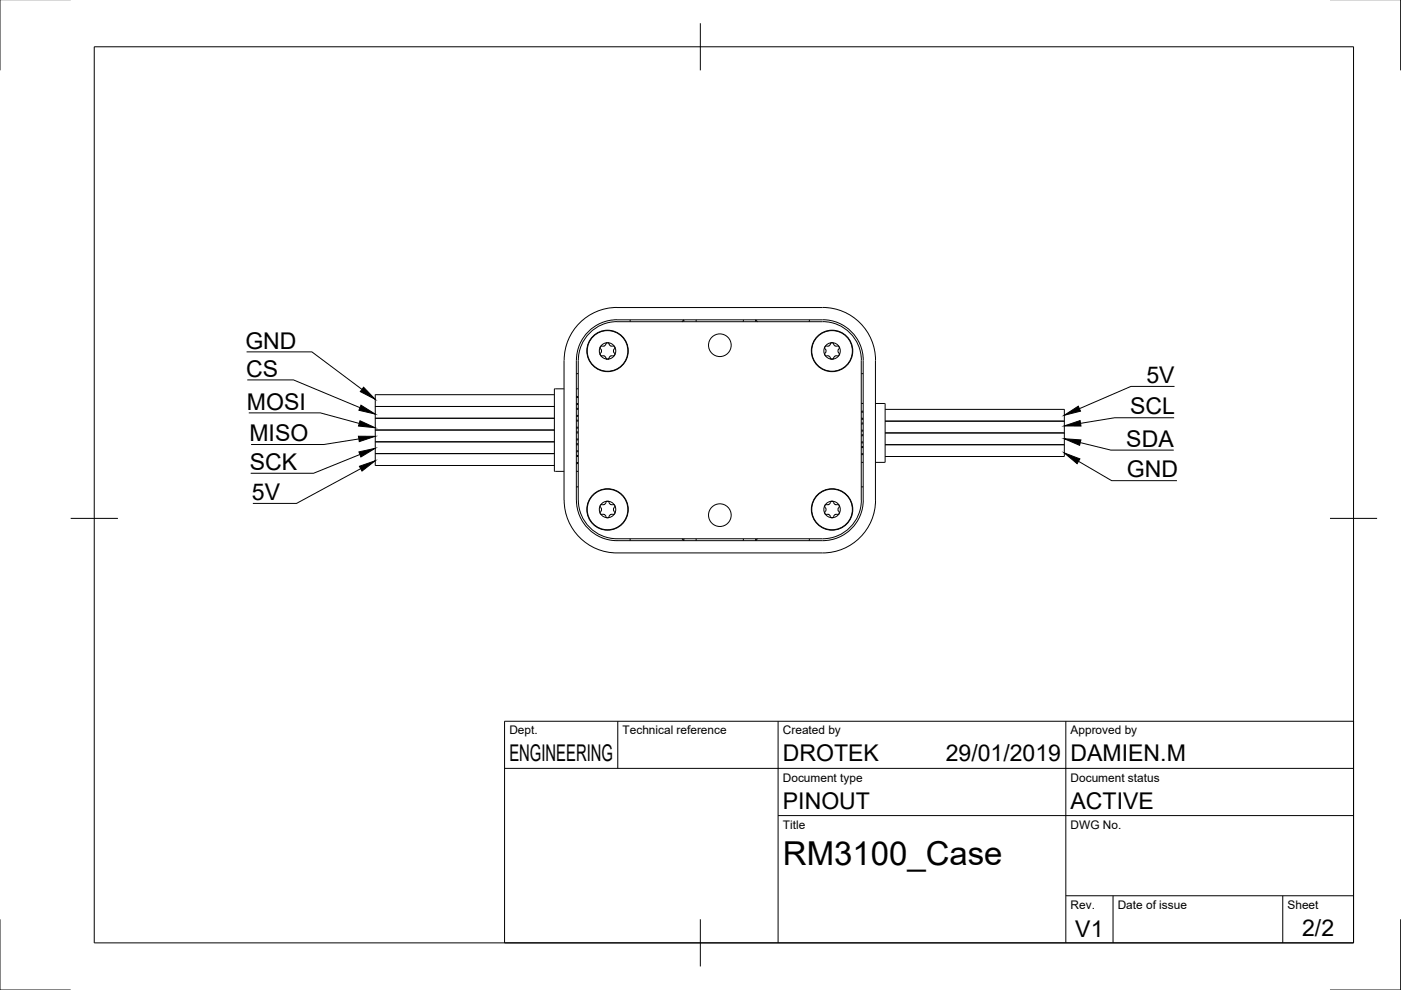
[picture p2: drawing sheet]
<svg xmlns="http://www.w3.org/2000/svg" width="297mm" height="210mm" viewBox="0 0 297 210" stroke-linecap="round" stroke-linejoin="round" font-family="sans-serif">
<!-- layer: Visible -->
<g fill="none" stroke="#000" stroke-width=".21">
<path d="M119.6 76.4v29.6M119.6 76.4a11.2 11.2 0 0 1 11.2-11.2h43.6a11.2 11.2 0 0 1 11.2 11.2v29.6M122.2 76.4v29.6M122.2 79.2h.4M122.2 76.4a8.6 8.6 0 0 1 8.6-8.6h43.6a8.6 8.6 0 0 1 8.6 8.6v29.6M128.8 72.7l-.3 .1-.3 .5-.7 .1-.3 .3 .3 .6-.2 1 .2 .2h.7l.3 .6 .3 .1M128.8 72.7l.3 .1 .4 .6 .8 .1 .1 .3-.3 .7 .3 .5-.1 .3M128.8 72.7a1.75 1.75 0 0 0-1.7 1.7 1.75 1.75 0 0 0 1.7 1.8M128.8 72.7a1.75 1.75 0 0 1 1.5 2.6M130.3 75.3l-.5 .5-1 .4M130.3 75.3l-.2 .2h-.6l-.4 .5-.3 .2M133.6 67.8v.4"/>
<path d="M144.6 68.2l.4-.4v.4M147.6 67.8v.4M157.6 67.8v.4M160.2 68.2v-.4l.4 .4M171.6 67.8v.4M176.4 72.7l-.3 .1-.3 .5-.7 .1-.3 .3 .3 .6-.2 1 .2 .2h.6l.4 .5 .3 .2M176.4 72.7l.3 .1 .3 .5 .9 .2 .1 .3-.3 .7 .3 .5-.1 .3M176.4 72.7a1.75 1.75 0 0 0-1.7 1.7 1.75 1.75 0 0 0 1.7 1.8M176.4 72.7a1.75 1.75 0 0 1 1.5 2.6M177.9 75.3l-.5 .5-1 .4M177.9 75.3l-.2 .2h-.7l-.3 .5-.3 .2M182.6 79.2h.4"/>
<path d="M79.5 83.7h38M79.5 86.2h38M79.5 88.7h38M79.5 91.2h38M79.5 93.7h38M79.5 96.2h38M79.6 83.7v2.5M79.6 86.2v2.5M79.6 88.7v2.5M79.6 91.2v2.5M79.6 93.7v2.5M79.6 96.2v2.5h37.9"/>
<path d="M119.6 82.4h-2.1v17.5h2.1M122.2 82.4h.4M122.2 99.9h.4M122.2 86.6h.4M122.2 89.1h.4M122.2 91.6h.4M122.2 94.1h.4M122.2 96.6h.4M122.2 84l.4 .1M122.2 96.8h.4M122.2 94.3h.4M122.2 91.8h.4"/>
<path d="M122.2 89.3h.4M122.2 86.8h.4M122.2 84.3h.4M122.6 85.5l-.4 .1M122.6 88.1h-.4M122.6 90.6h-.4M122.6 93.1h-.4M122.6 95.6h-.4M122.6 98.1h-.4M122.6 98.3h-.4M122.6 95.8h-.4M122.6 93.3h-.4"/>
<path d="M122.6 90.8h-.4M122.6 88.3h-.4M122.6 85.8h-.4M182.6 85.5h.4M182.6 98h.4M182.6 93.9h.4M182.6 91.4h.4M182.6 88.9h.4M182.6 96.4h.4M182.6 88.7h.4M182.6 91.2h.4M182.6 93.7h.4"/>
<path d="M182.6 96.2h.4M183 94.9h-.4M183 92.4h-.4M183 89.9h-.4M183 87.4h-.4M183 87.2h-.4M183 89.7h-.4M183 92.2h-.4M183 94.7h-.4M185.6 85.5h2.1v12.5h-2.1M187.7 96.8h38M187.7 94.3h38"/>
<path d="M187.7 91.8h38M187.7 89.3h38M187.7 86.8h38M225.7 91.8v5M225.7 89.3v2.5M225.7 86.8v2.5M122.2 103.2h.4M122.2 106a8.6 8.6 0 0 0 8.6 8.6h43.6a8.6 8.6 0 0 0 8.6-8.6M122.6 106v-29.6a8.2 8.2 0 0 1 8.2-8.2h43.6a8.2 8.2 0 0 1 8.2 8.2v29.6M122.6 106a8.2 8.2 0 0 0 8.2 8.2h43.6a8.2 8.2 0 0 0 8.2-8.2M128.8 106.3l-.3 .1-.3 .5-.7 .1-.3 .3 .3 .6-.3 .8 .1 .2 .9 .2 .3 .6 .3 .1M128.8 106.3l.3 .1 .4 .6h.6l.2 .2 .1 .2-.3 .5 .2 1"/>
<path d="M128.8 106.3a1.75 1.75 0 0 0-1.7 1.7 1.75 1.75 0 0 0 1.7 1.8M128.8 106.3a1.75 1.75 0 0 1 1.5 2.6M130.3 108.9l-.5 .5-1 .4M130.3 108.9l-.3 .2h-.5l-.4 .6-.3 .1M133.6 114.2v.4M144.6 114.2l.4 .4v-.4M147.6 114.2v.4M157.6 114.2v.4M160.2 114.2v.4l.4-.4M171.6 114.2v.4M176.4 106.3l-.3 .1-.3 .5-.7 .1-.3 .3 .3 .6-.3 .8 .1 .2 .8 .2 .4 .6 .3 .1M176.4 106.3l.3 .1 .3 .5 .7 .1 .2 .2 .1 .2-.3 .5 .2 1"/>
<path d="M176.4 106.3a1.75 1.75 0 0 0-1.7 1.7 1.75 1.75 0 0 0 1.7 1.8M176.4 106.3a1.75 1.75 0 0 1 1.5 2.6M177.9 108.9l-.5 .5-1 .4M177.9 108.9l-.2 .2h-.7l-.3 .6-.3 .1M182.6 103.2h.4M185.6 106a11.2 11.2 0 0 1-11.2 11.2h-43.6a11.2 11.2 0 0 1-11.2-11.2"/>
<circle cx="128.8" cy="74.4" r="4.4"/>
<circle cx="128.8" cy="74.4" r="4.3"/>
<circle cx="152.6" cy="73.2" r="2.4"/>
<circle cx="176.4" cy="74.4" r="4.4"/>
<circle cx="176.4" cy="74.4" r="4.3"/>
<circle cx="128.8" cy="108" r="4.4"/>
<circle cx="128.8" cy="108" r="4.3"/>
<circle cx="152.6" cy="109.2" r="2.4"/>
<circle cx="176.4" cy="108" r="4.4"/>
<circle cx="176.4" cy="108" r="4.3"/>
</g>
<!-- layer: Border -->
<path d="M0 -.1v15M297 -.1v15M20 9.9h267v190h-267zM148.5 4.9v10M15 109.9h10M282 109.9h10M0 194.9v15h15M148.5 194.9v10M297 194.9v15h-15" fill="none" stroke="#000" stroke-width=".21"/>
<!-- layer: TitleBlock -->
<path d="M107 152.9h180v47h-180zM131 152.9v10M165 152.9v47M226 152.9v47M107 162.9h180M165 172.9h122M226 189.9h61M236 189.9v10M272 189.9v10" fill="none" stroke="#000" stroke-width=".21"/>
<!-- layer: Annotations -->
<path d="M76 92.5h3.5l-3.3 1.1zM76.1 95.8l3.4-.7-3 1.8zM76.2 98.9l3.3-1.2-2.7 2.2zM76.3 89.2l3.2 1.5-3.5-.4zM76.5 85.9l3 1.9-3.4-.8zM77.1 82.1l2.4 2.6-3.1-1.7zM225.6 96l3.4 1.3-.6 1zM225.6 93l3.6 .3-.3 1.1zM225.6 88l3-1.9 .5 1.1zM225.6 90.3l3.4-1.1 .2 1.1z" fill="#000" stroke="#000" stroke-width=".21"/>
<path d="M52.3 74.6h13.8l10.7 8M52.4 80.6h9.8l14.1 5.8M52.7 87.5h15.2l8.3 2.3M76.1 93.1l-7.4 1.1h-15.5M76.3 96.4l-9.8 3.9h-13.4M76.5 99.4l-13.6 7.3h-9.3M228.7 97.8l7 4.1h13.8M229 93.8l6.5 1.6h13.4M248.9 88.6h-12.6l-7.2 1.2M249 81.9h-9.2l-10.9 4.7" fill="none" stroke="#000" stroke-width=".21"/>
<text font-size="7" x="166" y="183.4">RM3100_Case</text>
<g font-size="4.9">
<text x="52" y="73.9">GND</text>
<text x="52.2" y="79.9">CS</text>
<text x="243.1" y="81.2">5V</text>
<text x="52.4" y="86.8">MOSI</text>
<text x="239.6" y="87.9">SCL</text>
<text x="52.9" y="93.5">MISO</text>
<text x="238.8" y="94.7">SDA</text>
<text x="52.9" y="99.6">SCK</text>
<text x="238.9" y="101.2">GND</text>
<text x="53.4" y="106">5V</text>
<text x="108" y="161.4">ENGINEERING</text>
<text x="166" y="161.4">DROTEK</text>
<text x="200.5" y="161.4">29/01/2019</text>
<text x="227" y="161.4">DAMIEN.M</text>
<text x="166" y="171.4">PINOUT</text>
<text x="227" y="171.4">ACTIVE</text>
<text x="228" y="198.6">V1</text>
<text x="276.1" y="198.6">2/2</text>
</g>
<g font-size="2.5">
<text x="108" y="155.7">Dept.</text>
<text x="132" y="155.7">Technical reference</text>
<text x="166" y="155.7">Created by</text>
<text x="227" y="155.7">Approved by</text>
<text x="166" y="165.7">Document type</text>
<text x="227" y="165.7">Document status</text>
<text x="166" y="175.7">Title</text>
<text x="227" y="175.7">DWG No.</text>
<text x="227" y="192.7">Rev.</text>
<text x="237" y="192.7">Date of issue</text>
<text x="273" y="192.7">Sheet</text>
</g>
</svg>
